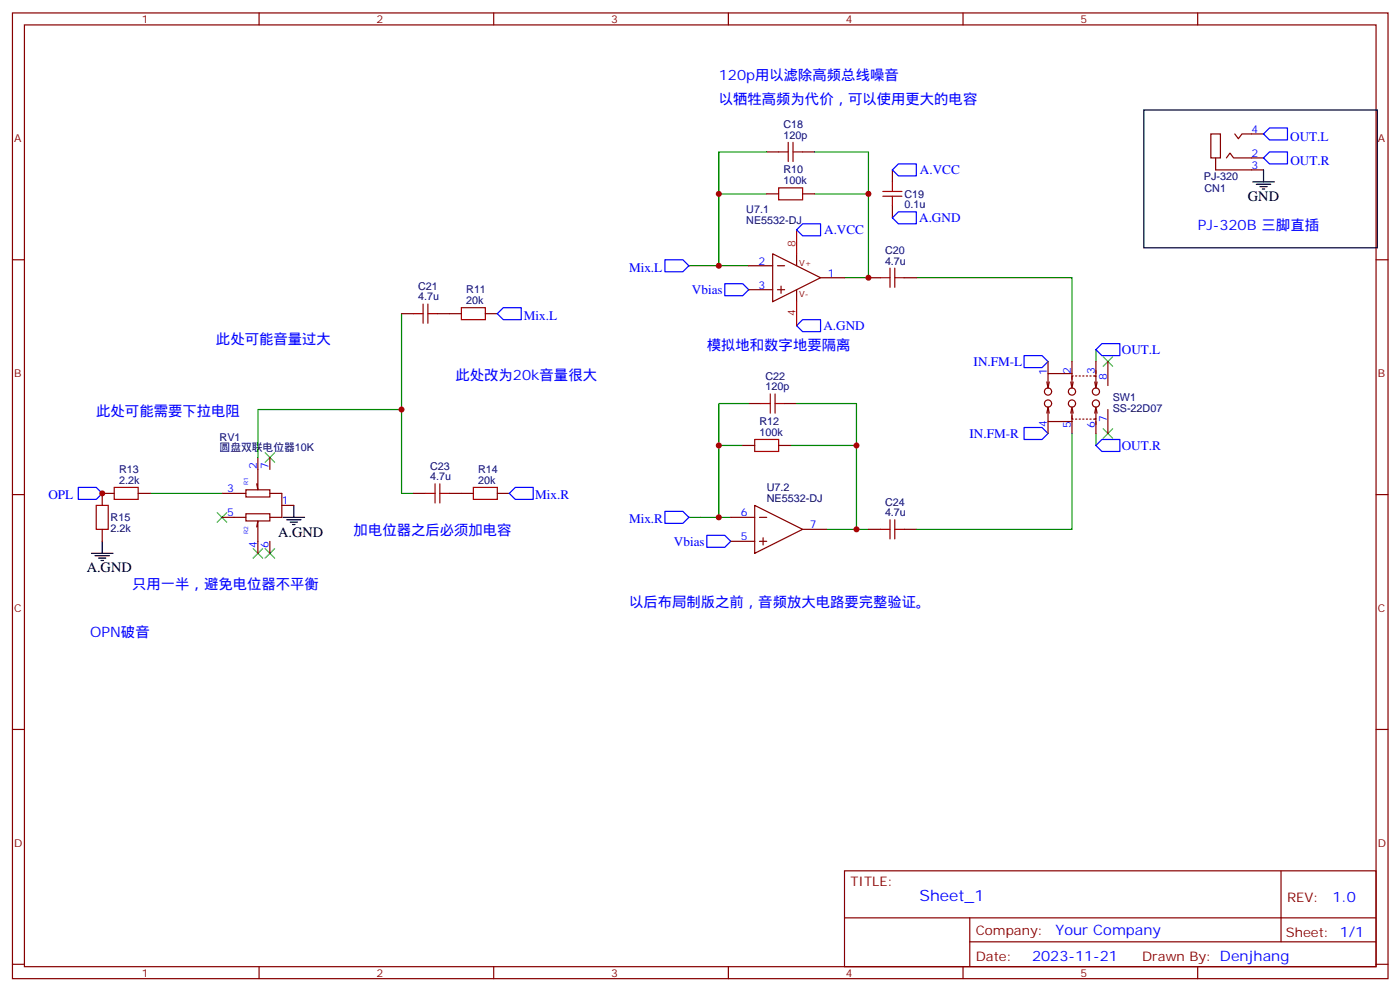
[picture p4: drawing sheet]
<svg xmlns="http://www.w3.org/2000/svg" width="413mm" height="292mm" viewBox="0 0 413 292" stroke-linecap="round" stroke-linejoin="round" font-family="sans-serif">
<g fill="none" stroke="#870000" stroke-width=".35">
<path d="M3.7 3.8h405.3v284.3h-405.3zM7.2 7.3h398.3v277.3h-398.3zM76.3 3.8v3.5M145.5 3.8v3.5M214.6 3.8v3.5M283.8 3.8v3.5M352.9 3.8v3.5M356.8 39.4h2.8v7.1h-2.8zM363.9 39.4l1 1.5 1.1-1.5h6.3M225.9 44.7h3.5M225.9 57.1h3.5M236.5 44.7h3.5"/>
<path d="M236.5 57.1h3.5M263 50v3.6M358.2 46.5v3.5h14.1M361.4 46.5l1-1.4 1.1 1.4h8.8M3.7 76.5h3.5M220.6 78.2h7.1M227.7 74.7l14.1 7.1-14.1 7zM229.1 78.2h2.1M234.7 74.7v3.5M263 60.6v3.5M405.5 76.5h3.5M118.3 92.4h3.5"/>
<path d="M128.9 92.4h7.1M143 92.4h3.5M220.6 85.3h7.1M229.1 85.3h2.1M230.2 84.2v2.2M234.7 85.3v3.5M241.8 81.8h7M255.9 81.8h3.5M266.5 81.8h3.5M220.6 118.8h3.6M231.2 118.8h3.5M308.5 112.5l.3 1.7"/>
<path d="M308.8 119.9v4.2h7.1M308.8 106.5v3.5M308.8 119.9l.4 1.7M308.8 119.9l-.3 1.7M309.2 112.5l-.4 1.7M315.5 112.5l.4 1.7 .3-1.7M315.9 110h-7.1v4.2M315.9 106.5v5.3M316.2 110.7h-.3v2.8M316.9 110.7h.4M318 110.7h.3M319.1 110.7h.3"/>
<path d="M320.1 110.7h.4M321.2 110.7h.3M322.2 110.7h.7v2.8M322.6 112.5l.3 1.7 .4-1.7M322.9 106.5v4.4M326.5 106.5v7M76 134.7v9.5l-.4-1.7M79.5 134.7v3.5M218.9 131.2h3.5M229.4 131.2h3.6M308.8 124.1v3.5M315.5 121.6l.4-1.7 .3 1.7"/>
<path d="M315.9 120.6v2.8h.3M315.9 122.3v5.3M316.9 123.4h.4M318 123.4h.3M319.1 123.4h.3M320.1 123.4h.4M321.2 123.4h.3M322.6 121.6l.3-1.7 .4 1.7M322.9 120.6v2.8h-.7M322.9 123.2v4.4M326.5 120.6v7M3.7 145.6h3.5"/>
<path d="M30.1 155.9v3.5M33.7 145.3h-3.6v3.5M40.7 145.3h3.5M65.4 145.3h7.1M65.4 152.3h7.1M72.5 144.2h7v2.1h-7zM72.5 151.3h7v2.1h-7zM75.6 155.2l.4-1.8v9.5M79.5 145.3h3.5v7h-3.5M79.5 159.4v3.5M83 148.8h3.6M121.8 145.3h3.6"/>
<path d="M132.4 145.3h7.1M146.5 145.3h3.6M215.3 152.3h7.1M215.3 159.4h7.1M222.4 148.8l14.1 7.1-14.1 7zM223.8 152.3h2.1M223.8 159.4h2.1M224.9 158.3v2.1M236.5 155.9h7.1M255.9 155.9h3.5M266.5 155.9h3.5M405.5 145.6h3.5"/>
<path d="M3.7 214.8h3.5M405.5 214.8h3.5M248.8 256.4h156.7v28.2h-156.7zM377.5 256.4v20.9M248.9 270.2h156.5M285.8 277.3h119.6M285.8 270.2v14.2M3.7 283.9h3.5M76.3 284.6v3.5M145.5 284.6v3.5M214.6 284.6v3.5M283.8 284.6v3.5"/>
<path d="M352.9 284.6v3.5M405.5 283.9h3.5"/>
<circle cx="308.8" cy="118.8" r="1.06"/>
<circle cx="308.8" cy="115.3" r="1.06"/>
<circle cx="315.9" cy="115.3" r="1.06"/>
<circle cx="315.9" cy="118.8" r="1.06"/>
<circle cx="322.9" cy="115.3" r="1.06"/>
<circle cx="322.9" cy="118.8" r="1.06"/>
</g>
<g fill="none" stroke="#000" stroke-width=".35">
<path d="M337 32.4h68.8v40.6h-68.8zM369.1 53.6h6.4M370.2 54.3h4.2M371.3 55h2.1M372 55.7h.7M372.3 50v3.6M30.1 159.4v3.5M83.4 152.3h6.3M84.5 153h4.2M85.5 153.7h2.1M86.2 154.4h.7M86.6 148.8v3.5"/>
<path d="M27 162.9h6.3M28 163.6h4.2M29.1 164.3h2.1M29.8 165h.7"/>
</g>
<g fill="none" stroke="#00f" stroke-width=".35">
<path d="M372.3 39.4l1.8-1.7h5.3v3.5h-5.3zM263 50l1.7-1.7h5.3v3.5h-5.3zM374.1 44.7h5.3v3.6h-5.3l-1.8-1.8zM195.9 76.5h5.3l1.8 1.7-1.8 1.8h-5.3zM236.5 65.9h5.3v3.5h-5.3l-1.8-1.7zM263 64.1l1.7-1.7h5.3v3.5h-5.3zM148.3 90.6h5.3v3.5h-5.3l-1.8-1.7zM213.6 83.5h5.3l1.7 1.8-1.7 1.8h-5.3zM234.7 95.9l1.8-1.8h5.3v3.5h-5.3zM301.8 104.7h5.3l1.7 1.8-1.7 1.7h-5.3zM324.7 101.2h5.3v3.5h-5.3l-1.8-1.8zM301.8 125.9h5.3l1.7 1.7-1.7 1.8h-5.3z"/>
<path d="M324.7 129.4h5.3v3.5h-5.3l-1.8-1.7zM23.1 143.5h5.3l1.7 1.8-1.7 1.7h-5.3zM151.8 143.5h5.3v3.5h-5.3l-1.7-1.7zM195.9 150.6h5.3l1.8 1.7-1.8 1.8h-5.3zM208.3 157.6h5.3l1.7 1.8-1.7 1.7h-5.3z"/>
</g>
<path d="M325 105.1l2.9 2.8M327.9 105.1l-2.9 2.8M78.1 133.3l2.8 2.8M80.9 133.3l-2.8 2.8M325 126.2l2.9 2.8M327.9 126.2l-2.9 2.8M64 150.9l2.8 2.8M66.8 150.9l-2.8 2.8M74.6 161.5l2.8 2.8M77.4 161.5l-2.8 2.8M78.1 161.5l2.8 2.8M80.9 161.5l-2.8 2.8" fill="none" stroke="#3c3" stroke-width=".35"/>
<g fill="none" stroke="#008700" stroke-width=".35">
<path d="M225.9 57.1h-14.1v21.1M225.9 44.7h-14.1v12.4M240 57.1h15.9v24.7h-7.1M240 44.7h15.9v12.4M203 78.2h17.6M118.3 92.4v52.9h3.5M270 81.8h45.9v24.7M220.6 118.8h-8.8v12.4M234.7 118.8h17.7v12.4M322.9 102.9v3.6M118.3 120.6h-42.3v14.1M218.9 131.2h-7.1v21.1"/>
<path d="M233 131.2h19.4v24.7h-8.8M315.9 127.6v28.3h-45.9M322.9 127.6v3.6M44.2 145.3h21.2M203 152.3h12.3M252.4 155.9h3.5"/>
</g>
<g fill="none" stroke="#a10000" stroke-width=".35">
<path d="M229.4 55.3h7.1v3.5h-7.1zM229.4 44.7h2.9M232.3 41.9v5.7M233.7 44.7h2.8M233.7 41.9v5.7M260.1 57.8h5.7M260.1 56.4h5.7M263 53.6v2.8M263 57.8v2.8M262.3 79v5.6M263.7 79v5.6M121.8 92.4h2.9"/>
<path d="M124.7 89.5v5.7M126.1 92.4h2.8M126.1 89.5v5.7M136 90.6h7v3.5h-7zM259.4 81.8h2.9M263.7 81.8h2.8M224.2 118.8h2.8M227 116v5.6M228.4 118.8h2.8M228.4 116v5.6M222.4 129.4h7v3.5h-7zM28.4 148.8h3.5v7.1h-3.5z"/>
<path d="M33.7 143.5h7v3.5h-7zM125.4 145.3h2.8M128.2 142.5v5.6M129.6 145.3h2.8M129.6 142.5v5.6M139.5 143.5h7v3.5h-7zM259.4 155.9h2.9M262.3 153v5.7M263.7 155.9h2.8M263.7 153v5.7"/>
</g>
<path d="M234.7 67.7v7M234.7 88.8v7.1" fill="none" stroke="#f00" stroke-width=".35"/>
<g fill="#c00">
<circle cx="30.1" cy="145.3" r=".88"/>
<circle cx="118.3" cy="120.6" r=".88"/>
<circle cx="252.4" cy="155.9" r=".88"/>
<circle cx="255.9" cy="81.8" r=".88"/>
<circle cx="211.8" cy="78.2" r=".88"/>
<circle cx="211.8" cy="57.1" r=".88"/>
<circle cx="255.9" cy="57.1" r=".88"/>
<circle cx="211.8" cy="152.3" r=".88"/>
<circle cx="211.8" cy="131.2" r=".88"/>
<circle cx="252.4" cy="131.2" r=".88"/>
</g>
<text font-size="4.6" fill="#00f" x="270.9" y="265.4">Sheet_1</text>
<g font-size="4.2" fill="#00f">
<text x="211.8" y="23.6">120p用以滤除高频总线噪音</text>
<text x="211.8" y="30.6">以牺牲高频为代价，可以使用更大的电容</text>
<text x="352.9" y="67.7">PJ-320B 三脚直插</text>
<text x="63.6" y="101.2">此处可能音量过大</text>
<text x="208.3" y="102.9">模拟地和数字地要隔离</text>
<text x="134.2" y="111.8">此处改为20k音量很大</text>
<text x="28.4" y="122.3">此处可能需要下拉电阻</text>
<text x="104.2" y="157.6">加电位器之后必须加电容</text>
<text x="38.9" y="173.5">只用一半，避免电位器不平衡</text>
<text x="185.3" y="178.8">以后布局制版之前，音频放大电路要完整验证。</text>
<text x="26.6" y="187.6">OPN破音</text>
<text x="392.6" y="265.7">1.0</text>
<text x="311" y="275.2">Your Company</text>
<text x="304.1" y="283">2023-11-21</text>
</g>
<g font-size="4.2">
<text x="367.7" y="59.2">GND</text>
<text x="82" y="158">A.GND</text>
<text x="25.5" y="168.6">A.GND</text>
</g>
<g font-size="3.9" fill="#00f">
<text x="380.2" y="41.4">OUT.L</text>
<text x="271.1" y="51.3">A.VCC</text>
<text x="380.2" y="48.5">OUT.R</text>
<text x="270.9" y="65.4">A.GND</text>
<text x="242.9" y="68.9">A.VCC</text>
<text x="185.3" y="80">Mix.L</text>
<text x="203.9" y="86.6">Vbias</text>
<text x="154.4" y="94.1">Mix.L</text>
<text x="242.6" y="97.2">A.GND</text>
<text x="286.9" y="107.8">IN.FM-L</text>
<text x="330.6" y="104.2">OUT.L</text>
<text x="285.7" y="128.9">IN.FM-R</text>
<text x="330.5" y="132.4">OUT.R</text>
<text x="14.3" y="147">OPL</text>
<text x="157.7" y="147">Mix.R</text>
<text x="185.3" y="154.1">Mix.R</text>
<text x="198.6" y="160.6">Vbias</text>
</g>
<g font-size="3.9" fill="#800">
<text x="250.6" y="261">TITLE:</text>
<text x="379.2" y="265.7">REV:</text>
<text x="287.5" y="275.2">Company:</text>
<text x="378.9" y="275.8">Sheet: 1/1</text>
<text x="287.5" y="282.9">Date:</text>
<text x="336.6" y="282.9">Drawn By: Denjhang</text>
</g>
<g font-size="3.2" fill="#800">
<text x="41.8" y="6.8">1</text>
<text x="110.9" y="6.8">2</text>
<text x="180.1" y="6.8">3</text>
<text x="249.2" y="6.8">4</text>
<text x="318.3" y="6.8">5</text>
<text x="4.2" y="41.9">A</text>
<text x="406" y="41.9">A</text>
<text x="4.2" y="111.1">B</text>
<text x="406" y="111.1">B</text>
<text x="4.2" y="180.2">C</text>
<text x="406" y="180.2">C</text>
<text x="4.2" y="249.3">D</text>
<text x="406" y="249.3">D</text>
<text x="41.8" y="287.6">1</text>
<text x="110.9" y="287.6">2</text>
<text x="180.1" y="287.6">3</text>
<text x="249.2" y="287.6">4</text>
<text x="318.3" y="287.6">5</text>
</g>
<g font-size="3.2" fill="#000080">
<text x="230.9" y="40.9">120p</text>
<text x="230.9" y="37.7">C18</text>
<text x="230.9" y="51">R10</text>
<text x="354.8" y="53">PJ-320</text>
<text x="230.9" y="54.3">100k</text>
<text x="266.5" y="58.2">C19</text>
<text x="354.9" y="56.5">CN1</text>
<text x="219.9" y="65.9">NE5532-DJ</text>
<text x="219.9" y="62.7">U7.1</text>
<text x="266.5" y="61.4">0.1u</text>
<text x="260.8" y="77.9">4.7u</text>
<text x="260.8" y="74.9">C20</text>
<text x="123.2" y="88.5">4.7u</text>
<text x="123.2" y="85.4">C21</text>
<text x="137.4" y="89.5">20k</text>
<text x="137.4" y="86.3">R11</text>
<text x="225.6" y="111.8">C22</text>
<text x="225.6" y="114.9">120p</text>
<text x="327.9" y="118.2">SW1</text>
<text x="223.8" y="125.1">R12</text>
<text x="327.9" y="121.4">SS-22D07</text>
<text x="64.7" y="129.8">RV1</text>
<text x="223.8" y="128.3">100k</text>
<text x="64.7" y="132.9">圆盘双联电位器10K</text>
<text x="35.1" y="142.5">2.2k</text>
<text x="35.1" y="139.4">R13</text>
<text x="126.7" y="141.4">4.7u</text>
<text x="126.7" y="138.4">C23</text>
<text x="140.9" y="142.5">20k</text>
<text x="140.9" y="139.2">R14</text>
<text x="226" y="147.7">NE5532-DJ</text>
<text x="226" y="144.5">U7.2</text>
<text x="260.8" y="148.9">C24</text>
<text x="32.6" y="153.5">R15</text>
<text x="260.8" y="152">4.7u</text>
<text x="32.6" y="156.6">2.2k</text>
</g>
<g font-size="3.2" fill="#00f">
<text x="368.8" y="39.1">4</text>
<text x="368.8" y="46.1">2</text>
<text x="368.8" y="49.7">3</text>
<text x="223.5" y="77.9">2</text>
<text x="243.9" y="81.4">1</text>
<text x="223.5" y="84.9">3</text>
<text x="308.5" y="110.3" transform="rotate(-90 308.5 110.3)">1</text>
<text x="315.5" y="110" transform="rotate(-90 315.5 110)">2</text>
<text x="322.6" y="110" transform="rotate(-90 322.6 110)">3</text>
<text x="326.1" y="111.8" transform="rotate(-90 326.1 111.8)">8</text>
<text x="308.5" y="125.8" transform="rotate(-90 308.5 125.8)">4</text>
<text x="326.1" y="124.4" transform="rotate(-90 326.1 124.4)">7</text>
<text x="315.5" y="126.1" transform="rotate(-90 315.5 126.1)">5</text>
<text x="322.6" y="126.1" transform="rotate(-90 322.6 126.1)">6</text>
<text x="75.6" y="138.2" transform="rotate(-90 75.6 138.2)">2</text>
<text x="79.2" y="138.2" transform="rotate(-90 79.2 138.2)">7</text>
<text x="66.9" y="144.9">3</text>
<text x="83" y="148.4">1</text>
<text x="66.9" y="152">5</text>
<text x="218.3" y="152">6</text>
<text x="238.6" y="155.5">7</text>
<text x="75.6" y="161.4" transform="rotate(-90 75.6 161.4)">4</text>
<text x="79.2" y="161.4" transform="rotate(-90 79.2 161.4)">6</text>
<text x="218.3" y="159">5</text>
</g>
<g font-size="3.2" fill="#f00">
<text x="234.4" y="72.6" transform="rotate(-90 234.4 72.6)">8</text>
<text x="234.4" y="93" transform="rotate(-90 234.4 93)">4</text>
</g>
<g font-size="2.5" fill="#800">
<text x="235.4" y="78.2">V+</text>
<text x="235.4" y="87.4">V-</text>
</g>
<g font-size="1.8" fill="#00f">
<text x="73.1" y="142.8" transform="rotate(-90 73.1 142.8)">R1</text>
<text x="73.1" y="157.3" transform="rotate(-90 73.1 157.3)">R2</text>
</g>
</svg>
